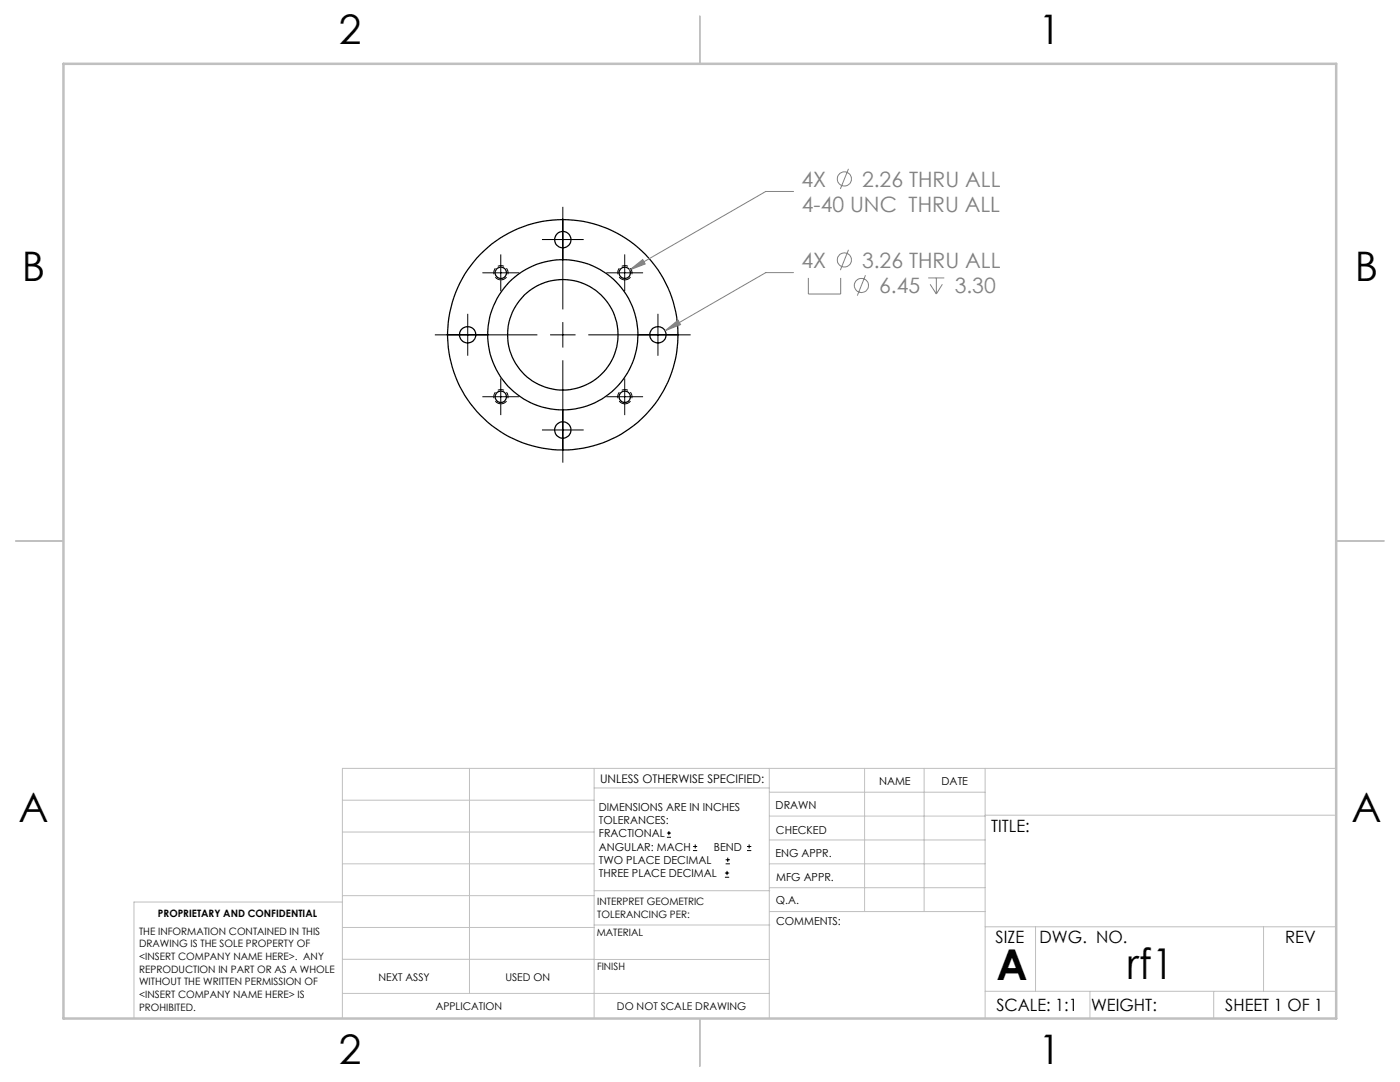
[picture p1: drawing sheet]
<svg xmlns="http://www.w3.org/2000/svg" width="279mm" height="216mm" viewBox="0 0 279 216" stroke-linecap="round" stroke-linejoin="round" font-family="sans-serif">
<g fill="none" stroke="#000" stroke-width=".25">
<circle cx="99.9" cy="54.4" r="1.13"/>
<circle cx="112.3" cy="47.8" r="1.63"/>
<circle cx="124.7" cy="54.4" r="1.13"/>
<circle cx="93.3" cy="66.8" r="1.64"/>
<circle cx="100" cy="79.2" r="1.12"/>
<circle cx="112.3" cy="66.8" r="23"/>
<circle cx="112.3" cy="66.8" r="15"/>
<circle cx="112.3" cy="66.8" r="11"/>
<circle cx="124.7" cy="79.2" r="1.12"/>
<circle cx="131.3" cy="66.8" r="1.63"/>
<circle cx="112.3" cy="85.8" r="1.63"/>
</g>
<g fill="none" stroke="#808080" stroke-width=".2">
<path d="M158.4 38.2h-5.6l-27.1 15.7M169.3 33.7l-1.6 4M125.7 53.9l2.6-2.1 .5 .9zM158.4 54.4h-5.6l-20.1 11.6M161.3 55.5v3.2h6.5v-3.2M169.3 49.8l-1.6 4.1M172.7 54.9l-1.6 4.1M185.2 55.5h3.3M185.6 56.7l1.3 2M186.9 55.5v3.2M188.1 56.7l-1.2 2M132.7 66l2.6-2.1 .5 .9z"/>
<circle cx="168.5" cy="35.7" r="1.41"/>
<circle cx="168.5" cy="51.9" r="1.41"/>
<circle cx="171.9" cy="57" r="1.42"/>
</g>
<g fill="none" stroke="#000" stroke-width=".2">
<path d="M96.3 54.4h7.3M99.9 50.8v7.3M108.2 47.8h8.3M112.3 41.3v20.4M121 54.4h7.3M124.7 50.8v7.3M86.8 66.8h20.4M93.3 62.6v8.4M96.3 79.2h7.3M99.9 75.5v7.3M109.8 66.8h5.1M112.3 64.3v5.1"/>
<path d="M112.3 71.9v20.4M117.4 66.8h20.4M121 79.2h7.3M124.7 75.5v7.3M131.3 62.6v8.4M108.2 85.8h8.3M133.1 167.1h.8M133.1 166.2h.8M133.5 165.8v.9M138.3 169.7h.8M138.3 168.9h.8M138.7 168.5v.8"/>
<path d="M144.7 175h.8M144.7 174.2h.8M144.8 172.4h.9M144.8 171.6h.9M145.1 173.8v.8M145.2 171.1v.9M149.1 169.7h.8M149.1 168.9h.8M149.5 168.5v.8"/>
</g>
<path d="M100 55.8a1.42 1.42 0 0 1-1.3-2 1.42 1.42 0 0 1 2.4-.2 1.42 1.42 0 0 1-1 2.2h-.1M124.7 55.8a1.42 1.42 0 0 1-1.3-2 1.42 1.42 0 0 1 2.5-.2 1.42 1.42 0 0 1-1 2.2h-.2M100 80.6a1.42 1.42 0 0 1-1.3-2.1 1.42 1.42 0 0 1 2.4-.2 1.42 1.42 0 0 1-1 2.3h-.1M124.7 80.6a1.42 1.42 0 0 1-1.3-2.1 1.42 1.42 0 0 1 2.5-.2 1.42 1.42 0 0 1-1 2.3h-.2" fill="none" stroke="#000" stroke-width=".2" stroke-dasharray="1.3 .6" stroke-linecap="butt"/>
<g fill="none" stroke="#c0c0c0" stroke-width=".2">
<path d="M68.3 159.7h50.3M93.7 153.3v44.9M118.6 153.3v49.9M118.6 157.2h34.9M153.5 153.3v49.9M153.5 158.1h43.1M172.5 153.3v28.6M184.4 153.3v28.6M196.6 153.3v49.9M266.7 153.3h-198.4v49.9M68.3 178.7h50.3M68.3 172.4h50.3"/>
<path d="M68.3 166h50.3M68.3 180h-41.6v23.2M118.6 177.7h35M153.5 167.6h43.1M153.5 162.8h43.1M153.5 172.4h43.1M153.5 177.1h43.1M196.6 162.7h70.1M68.3 198.2h85.2M68.3 191.4l85.2 .1M68.3 185.1h50.3M118.6 184.6h35"/>
<path d="M153.6 181.9h43M196.6 197.8h70.1M196.6 184.9h70.1M206.7 184.9v12.9M217.5 197.8v5.4M242.2 197.8v5.4M252.2 184.9v12.9"/>
</g>
<path d="M139.7 3.2v9.5M3.1 107.9h9.6M266.7 107.9h9.5M139.7 203.2v9.6" fill="none" stroke="#c0c0c0" stroke-width=".25"/>
<path d="M12.7 12.7h254v190.5h-254z" fill="none" stroke="#c0c0c0" stroke-width=".5"/>
<path d="M125.7 53.9l3.1-1.2-.5-.9zM132.7 66l3.1-1.2-.5-.9z" fill="#808080"/>
<g font-size="8.5">
<text x="198.9" y="195.5">A</text>
<text x="224.9" y="195.4">rf1</text>
</g>
<g font-size="8.1">
<text x="67.6" y="8.9">2</text>
<text x="207.3" y="8.9">1</text>
<text x="4.4" y="56.2">B</text>
<text x="270.4" y="56.2">B</text>
<text x="3.7" y="164.1">A</text>
<text x="269.7" y="164.1">A</text>
<text x="67.6" y="212.4">2</text>
<text x="207.3" y="212.4">1</text>
</g>
<g font-size="4.2" fill="#808080">
<text x="160" y="37.2">4X</text>
<text x="172" y="37.2">2.26 THRU ALL</text>
<text x="160" y="42.3">4-40 UNC THRU ALL</text>
<text x="160" y="53.4">4X</text>
<text x="172" y="53.4">3.26 THRU ALL</text>
<text x="175.4" y="58.5">6.45</text>
<text x="190.5" y="58.5">3.30</text>
</g>
<g font-size="3.4">
<text x="197.8" y="166">TITLE:</text>
<text x="198.7" y="188.1">SIZE</text>
<text x="207.5" y="188.1">DWG. NO.</text>
<text x="256.5" y="188.2">REV</text>
<text x="198.8" y="201.7">SCALE: 1:1</text>
<text x="217.7" y="201.8">WEIGHT:</text>
<text x="244.5" y="201.7">SHEET 1 OF 1</text>
</g>
<text font-size="2.4" x="119.8" y="156.2">UNLESS OTHERWISE SPECIFIED:</text>
<g font-size="2.2">
<text x="119.5" y="161.8">DIMENSIONS ARE IN INCHES</text>
<text x="154.8" y="161.4">DRAWN</text>
<text x="175.4" y="156.6">NAME</text>
<text x="187.9" y="156.7">DATE</text>
<text x="119.5" y="164.4">TOLERANCES:</text>
<text x="119.5" y="167.1">FRACTIONAL</text>
<text x="154.9" y="166.3">CHECKED</text>
<text x="119.5" y="169.7">ANGULAR: MACH</text>
<text x="119.5" y="172.4">TWO PLACE DECIMAL</text>
<text x="142.5" y="169.7">BEND</text>
<text x="154.8" y="171">ENG APPR.</text>
<text x="119.5" y="175">THREE PLACE DECIMAL</text>
<text x="154.9" y="175.7">MFG APPR.</text>
<text x="154.9" y="180.4">Q.A.</text>
<text x="154.9" y="184.6">COMMENTS:</text>
</g>
<g font-size="2.1">
<text x="75.5" y="195.7">NEXT ASSY</text>
<text x="100.9" y="195.7">USED ON</text>
<text x="86.9" y="201.5">APPLICATION</text>
<text x="123.1" y="201.6">DO NOT SCALE DRAWING</text>
</g>
<g font-size="2">
<text x="31.5" y="182.9">PROPRIETARY AND CONFIDENTIAL</text>
<text x="119.2" y="180.6">INTERPRET GEOMETRIC</text>
<text x="119.2" y="183.1">TOLERANCING PER:</text>
<text x="27.8" y="186.5">THE INFORMATION CONTAINED IN THIS</text>
<text x="27.8" y="189">DRAWING IS THE SOLE PROPERTY OF</text>
<text x="27.8" y="191.6">&lt;INSERT COMPANY NAME HERE&gt;. ANY</text>
<text x="119.1" y="186.7">MATERIAL</text>
<text x="27.8" y="194.1">REPRODUCTION IN PART OR AS A WHOLE</text>
<text x="27.8" y="196.6">WITHOUT THE WRITTEN PERMISSION OF</text>
<text x="119.1" y="193.5">FINISH</text>
<text x="27.8" y="199.1">&lt;INSERT COMPANY NAME HERE&gt; IS</text>
<text x="27.8" y="201.7">PROHIBITED.</text>
</g>
</svg>
